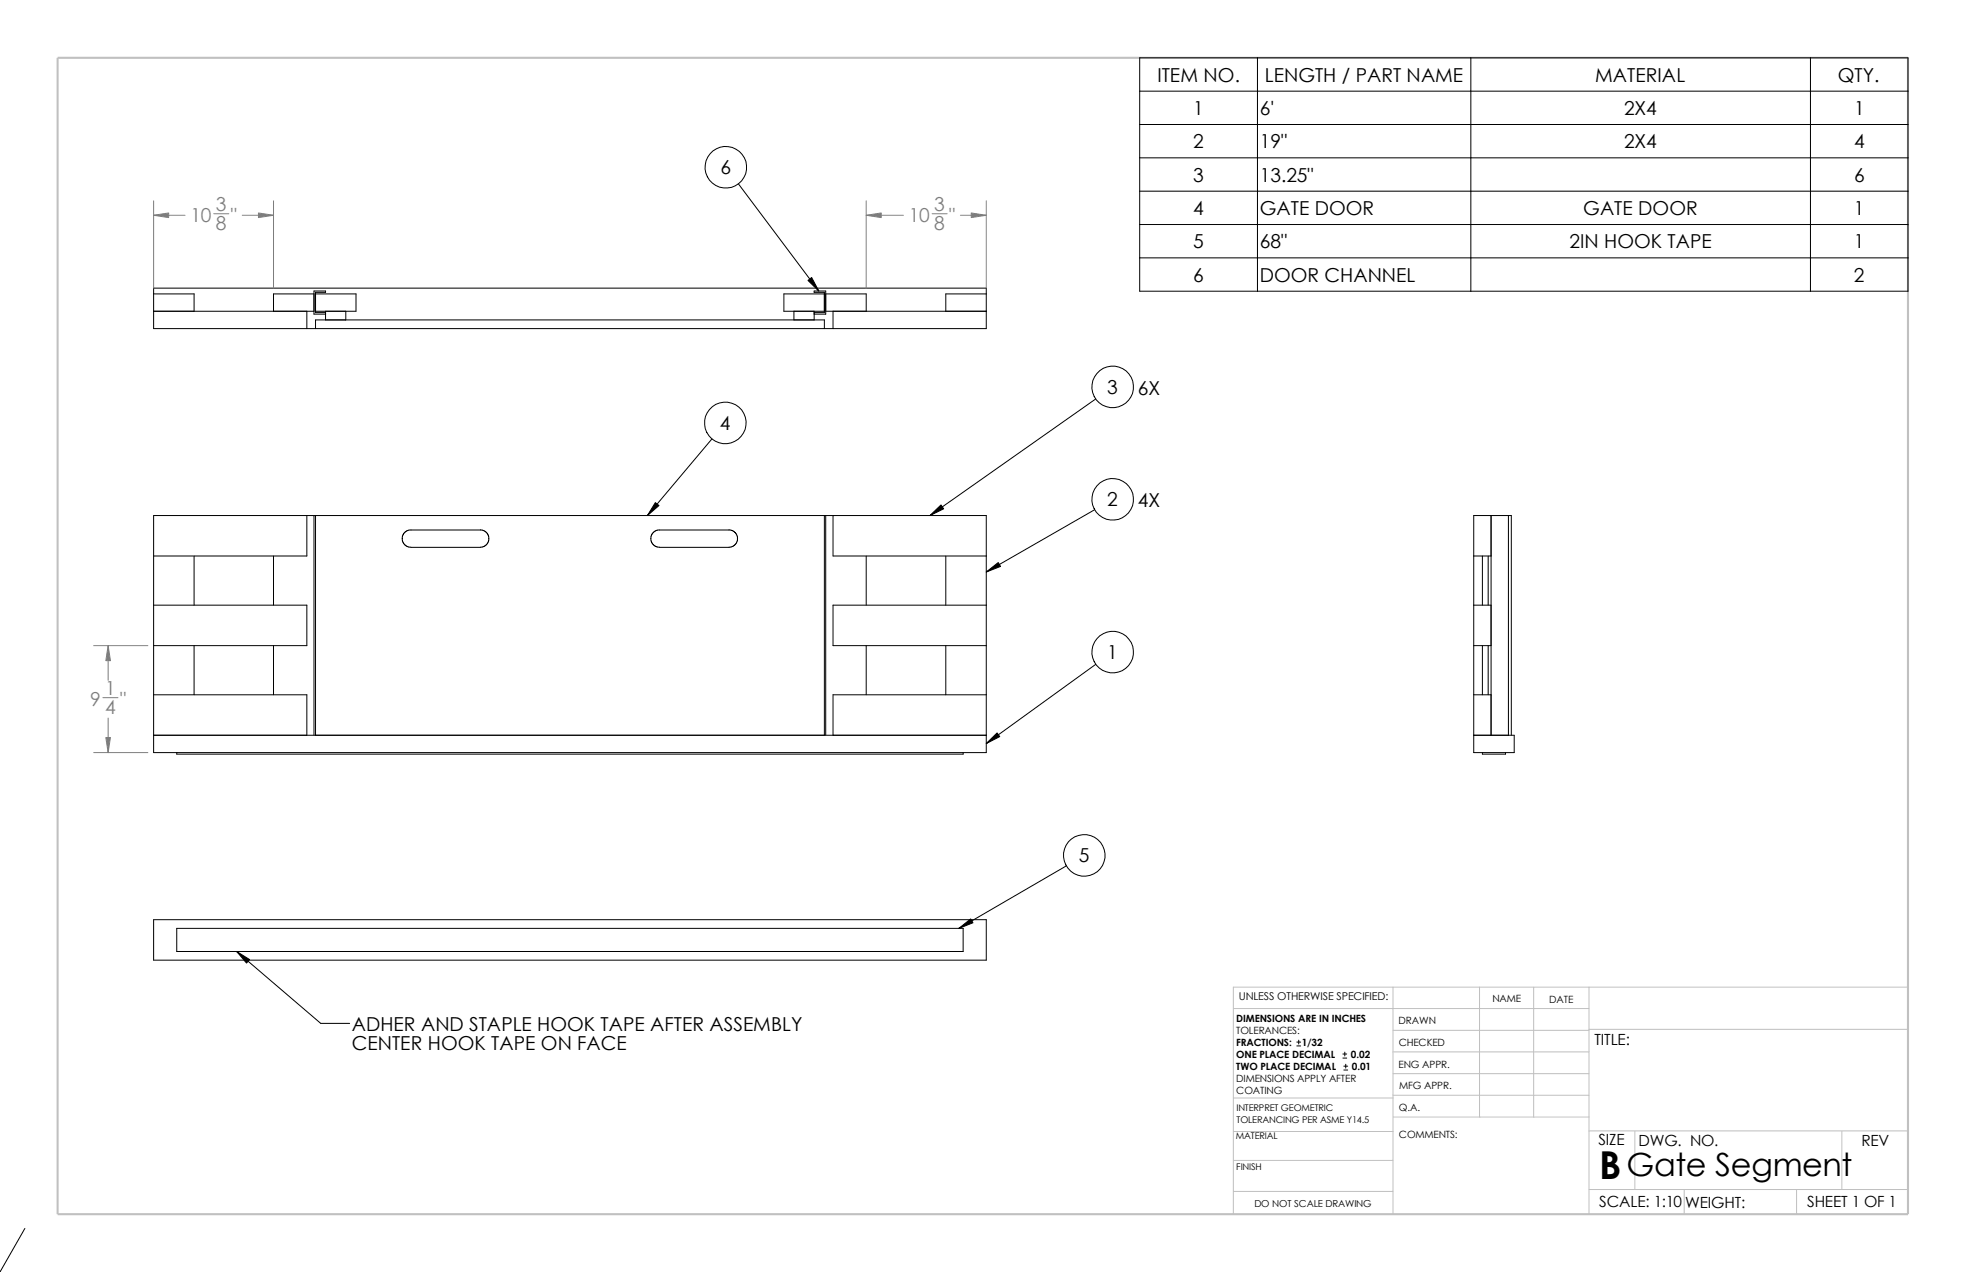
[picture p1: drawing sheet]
<svg xmlns="http://www.w3.org/2000/svg" width="432mm" height="279mm" viewBox="0 0 432 279" stroke-linecap="round" stroke-linejoin="round" font-family="sans-serif">
<g fill="none" stroke="#c0c0c0" stroke-width=".22">
<path d="M305.9 216.8v49.9M325 216.8v28.6M336.8 216.8v28.6M349 216.8v49.9M419.1 216.8h-148.2v49.9M270.9 221.5h78.1M305.9 235.8h43.1M305.9 231.1h43.1M305.9 226.3h43.1M349 226.1h70.1M270.9 248.5h35.1M270.9 241.2h35.1"/>
<path d="M270.9 254.9h35M305.9 240.6h43.1M306 245.4h43M349 248.4h70.1M359.1 248.4v12.9M404.5 248.4v12.9M270.9 261.7h35M349 261.3h70.1M369.9 261.3v5.4M394.6 261.3v5.4"/>
</g>
<path d="M12.7 12.7h406.4v254h-406.4z" fill="none" stroke="#c0c0c0" stroke-width=".47"/>
<g fill="none" stroke="#000" stroke-width=".22">
<path d="M250.3 12.7h168.8v51.3h-168.8zM276.2 12.7v51.3M323 12.7v51.3M397.6 12.7v51.3M250.3 20h168.8M250.3 27.3h168.8M250.3 34.7h168.8M162.2 40.4l17.6 23.5M250.3 42h168.8M250.3 49.3h168.8M250.3 56.6h168.8M33.7 63.3h182.9v8.9h-182.9z"/>
<path d="M33.7 64.6h8.9v3.8M33.7 68.4h35.3M67.4 68.4v3.8M69 64.6h-8.9v3.8M69.3 72.2v-1.9h111.8v1.9M69.3 64.6h8.9v3.8h-8.9M71.5 68.7h-2.2v-4.5h2.2v-.3h-2.5v5.1h2.5M71.5 68.4v1.9M75.9 68.4v1.9M174.4 68.4v1.9M178.8 68.7h2.3v-4.5h-2.3v-.3h2.6v5.1h-2.6M178.8 68.4v1.9"/>
<path d="M181.1 64.6h-8.9v3.8h8.9M181.4 64.6h8.8v3.8M181.4 68.4h35.2M183 68.4v3.8M216.6 64.6h-8.9v3.8M156.4 96.4l-14.2 16.8M240.7 87.6l-36.4 25.6M33.7 113.2h182.9v52.1h-182.9zM67.4 113.2v8.9h-33.7M69 113.2v48.3M69.3 113.2v48.3M105.5 116.4l1.2 .4 .4 .5 .3 .6v.8l-.3 .6-.6 .6-.6 .3h-15.6l-.6-.1-.7-.3-.4-.5-.3-.6v-.8l.3-.6 .6-.6 .6-.3h15.7"/>
<path d="M160.1 116.4l1.2 .4 .4 .5 .3 .6v.8l-.3 .6-.6 .6-.6 .3h-15.6l-.6-.1-.7-.3-.4-.5-.2-.6v-.8l.2-.6 .6-.6 .6-.3h15.7M181.1 113.2v48.3M181.4 113.2v48.3M183 113.2v8.9h33.6M240.4 112l-23.8 13.6M327.5 113.2v48.3M331.3 113.2v48.3M33.7 132.9h33.7v8.9h-33.7M42.6 122.1v10.8M60.1 122.1v10.8M190.2 122.1v10.8M207.7 122.1v10.8"/>
<path d="M216.6 132.9h-33.6v8.9h33.6M323.7 122.1h3.8M323.7 132.9h3.8M325.6 122.1v10.8M326.9 122.1v10.8M33.7 152.6h33.7v8.9M42.6 141.8v10.8M60.1 141.8v10.8M190.2 141.8v10.8M207.7 141.8v10.8M216.6 152.6h-33.6v8.9M240.7 145.9l-24.1 17.4"/>
<path d="M323.7 141.8h3.8M323.7 152.6h3.8M325.6 141.8v10.8M326.9 141.8v10.8M33.7 161.5h182.9M38.8 165.3v.4h172.7v-.4M323.7 161.5h8.9v3.8h-8.9v-52.1h8.2v48.3M325.6 165.3v.4h5.1v-.4M234.2 190.2l-23.6 13.7M33.7 202h182.9v8.9h-182.9zM38.8 203.9h172.7v5.1h-172.7zM52 209l18.4 15.8h6.4"/>
<path d="M284.8 229.7h.9M284.8 228.9h.9M285.2 228.5v.8M294.9 232.4h.9M294.9 231.5h.9M295.1 235h.9M295.1 234.2h.9M295.4 231.1v.8M295.6 233.8v.8M5.5 269.8l-5.6 9.5"/>
<circle cx="159.4" cy="36.7" r="4.6"/>
<circle cx="159.3" cy="92.9" r="4.6"/>
<circle cx="244.4" cy="85" r="4.6"/>
<circle cx="244.4" cy="109.7" r="4.6"/>
<circle cx="244.4" cy="143.2" r="4.6"/>
<circle cx="238.2" cy="187.9" r="4.6"/>
</g>
<path d="M177.5 61.6l.8-.6 1.5 2.9zM143.9 110.4l.8 .6-2.5 2.2zM204.3 113.2l2.4-2.3 .6 .9zM216.6 125.6l2.6-2 .6 .8zM216.6 163.3l2.4-2.3 .6 .8zM52 209l2.8 1.8-.7 .7zM210.6 203.9l2.6-2.1 .5 .9z" fill="#000" stroke="#000" stroke-width=".22"/>
<g fill="none" stroke="#808080" stroke-width=".22">
<path d="M33.7 44.1v19.2M33.7 47.3h6.9M46.9 46.9h3.3M53.2 47.3h6.9M60.1 44.1v19.2M190.2 47.3h8.2M190.2 44.1v19.2M204.7 46.9h3.3M210.9 47.3h5.7M216.6 44.1v19.2M20.6 141.8h11.9M22.6 153.2h3.3"/>
<path d="M23.7 141.8v7.6M23.7 157.7v7.6M20.6 165.3h11.9"/>
</g>
<g fill="#808080" stroke="#808080" stroke-width=".22">
<path d="M23.2 162h1.1l-.6 3.3z"/>
<path d="M23.7 141.8l.6 3.3h-1.1z"/>
<path d="M33.7 47.3l3.3-.5v1z"/>
<path d="M56.8 46.8l3.3 .5-3.3 .5z"/>
<path d="M213.3 46.8l3.3 .5-3.3 .5z"/>
<path d="M190.2 47.3l3.3-.5v1z"/>
</g>
<text font-size="8.5" x="351.2" y="259">B</text>
<text font-size="7" x="357.3" y="258.2">Gate Segment</text>
<g font-size="4.2">
<text x="254.2" y="17.9">ITEM NO.</text>
<text x="277.8" y="17.9">LENGTH / PART NAME</text>
<text x="350.4" y="17.9">MATERIAL</text>
<text x="403.6" y="17.9">QTY.</text>
<text x="262.1" y="25.3">1</text>
<text x="276.7" y="25.3">6'</text>
<text x="356.7" y="25.3">2X4</text>
<text x="407.2" y="25.3">1</text>
<text x="262.1" y="32.6">2</text>
<text x="276.7" y="32.6">19&quot;</text>
<text x="356.7" y="32.6">2X4</text>
<text x="407.2" y="32.6">4</text>
<text x="158.2" y="38.3">6</text>
<text x="262.1" y="39.9">3</text>
<text x="276.7" y="39.9">13.25&quot;</text>
<text x="407.2" y="39.9">6</text>
<text x="262.1" y="47.2">4</text>
<text x="276.7" y="47.2">GATE DOOR</text>
<text x="347.7" y="47.2">GATE DOOR</text>
<text x="407.1" y="47.2">1</text>
<text x="262.1" y="54.6">5</text>
<text x="276.7" y="54.6">68&quot;</text>
<text x="344.7" y="54.6">2IN HOOK TAPE</text>
<text x="407.2" y="54.6">1</text>
<text x="262.1" y="61.9">6</text>
<text x="276.7" y="61.9">DOOR CHANNEL</text>
<text x="407.1" y="61.9">2</text>
<text x="243.2" y="86.5">3</text>
<text x="249.9" y="86.7">6X</text>
<text x="158.1" y="94.4">4</text>
<text x="243.2" y="111.3">2</text>
<text x="249.9" y="111.4">4X</text>
<text x="243.2" y="144.8">1</text>
<text x="237" y="189.4">5</text>
<text x="77.3" y="226.5">ADHER AND STAPLE HOOK TAPE AFTER ASSEMBLY</text>
<text x="77.3" y="230.7">CENTER HOOK TAPE ON FACE</text>
</g>
<g font-size="4.2" fill="#808080">
<text x="47.4" y="46.4">3</text>
<text x="205.2" y="46.4">3</text>
<text x="41.8" y="48.7">10</text>
<text x="47.4" y="50.6">8</text>
<text x="50.7" y="48.7">&quot;</text>
<text x="199.6" y="48.7">10</text>
<text x="205.2" y="50.6">8</text>
<text x="208.5" y="48.7">&quot;</text>
<text x="19.8" y="155">9</text>
<text x="23.1" y="152.7">1</text>
<text x="26.4" y="155">&quot;</text>
<text x="23.1" y="156.9">4</text>
</g>
<g font-size="3.4">
<text x="350.2" y="229.5">TITLE:</text>
<text x="351.1" y="251.6">SIZE</text>
<text x="359.9" y="251.6">DWG. NO.</text>
<text x="408.9" y="251.7">REV</text>
<text x="351.2" y="265.2">SCALE: 1:10</text>
<text x="370.1" y="265.3">WEIGHT:</text>
<text x="396.9" y="265.2">SHEET 1 OF 1</text>
</g>
<text font-size="2.4" x="272.1" y="219.7">UNLESS OTHERWISE SPECIFIED:</text>
<g font-size="2.2">
<text x="327.8" y="220.2">NAME</text>
<text x="340.3" y="220.2">DATE</text>
<text x="271.5" y="227.2">TOLERANCES:</text>
<text x="271.5" y="224.5">DIMENSIONS ARE IN INCHES</text>
<text x="307.2" y="225">DRAWN</text>
<text x="271.5" y="229.7">FRACTIONS:</text>
<text x="271.5" y="232.4">ONE PLACE DECIMAL</text>
<text x="285.9" y="229.7">1/32</text>
<text x="296.7" y="232.4">0.02</text>
<text x="307.2" y="229.8">CHECKED</text>
<text x="271.5" y="235.1">TWO PLACE DECIMAL</text>
<text x="271.5" y="237.7">DIMENSIONS APPLY AFTER</text>
<text x="296.9" y="235.1">0.01</text>
<text x="307.2" y="234.5">ENG APPR.</text>
<text x="307.3" y="239.2">MFG APPR.</text>
<text x="271.5" y="240.4">COATING</text>
<text x="307.3" y="244">Q.A.</text>
<text x="307.3" y="250.1">COMMENTS:</text>
</g>
<text font-size="2.1" x="275.5" y="265.1">DO NOT SCALE DRAWING</text>
<g font-size="2">
<text x="271.6" y="244.1">INTERPRET GEOMETRIC</text>
<text x="271.4" y="250.1">MATERIAL</text>
<text x="271.6" y="246.6">TOLERANCING PER ASME Y14.5</text>
<text x="271.5" y="257">FINISH</text>
</g>
</svg>
